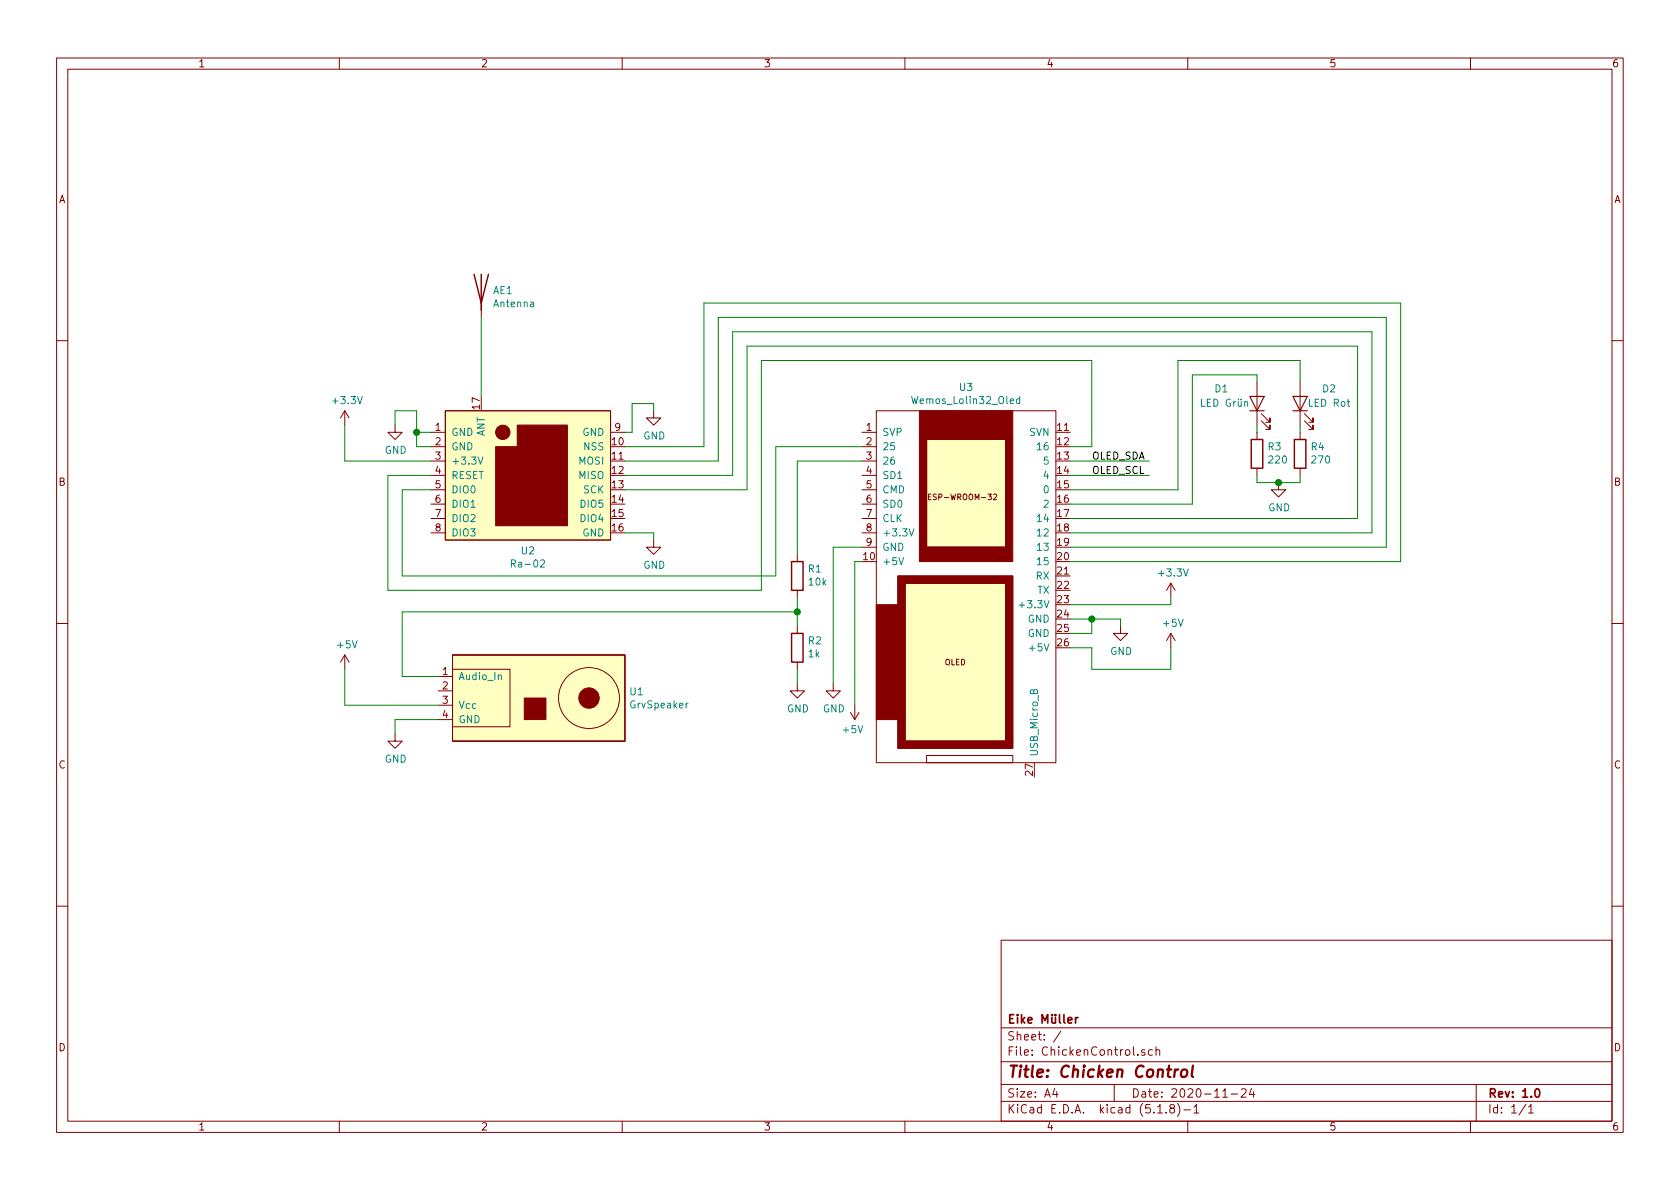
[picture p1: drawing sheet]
<svg xmlns="http://www.w3.org/2000/svg" width="297mm" height="210mm" viewBox="0 0 297 210" stroke-linecap="round" stroke-linejoin="round" font-family="sans-serif">
<g fill="none" stroke="#840000" stroke-width=".18">
<path d="M10 10.3h277v189.9h-277zM12 12.2h273v186.1h-273zM60 10.3v1.9M110 10.3v1.9M160 10.3v1.9M210 10.3v1.9M260 10.3v1.9M85.1 53.6v2.5M10 60.2h2M61 72.6l-.8 1.3M61 72.6v2.6M61 72.6l.7 1.3"/>
<path d="M69.8 75.2v1.2h1.3l-1.3 1.3-1.2-1.3h1.2M76.2 76.4h2.5M76.2 79h2.5M78.7 72.6h29.2v22.9h-29.2zM107.9 76.4h2.6M115.6 72.6v1.3h1.2l-1.2 1.3-1.3-1.3h1.3M152.4 76.4h2.5M152.4 79h2.5M154.9 72.6h31.8v62.3h-31.8zM163.8 77.7h14v19.1h-14zM222.2 67.6v7.6M222.2 76.4v1.3"/>
<path d="M223 74.4l1.5 1.5v-.7v.7h-.7M223 73.1l1.5 1.6v-.8v.8h-.7M229.9 67.6v7.6M229.9 76.4v1.3M230.6 74.4l1.6 1.5v-.7v.7h-.8M230.6 73.1l1.6 1.6v-.8v.8h-.8M285 60.2h2M76.2 81.5h2.5M76.2 84.1h2.5M76.2 86.6h2.5M76.2 89.1h2.5M76.2 91.7h2.5"/>
<path d="M76.2 94.2h2.5M115.6 95.5v1.3h1.2l-1.2 1.2-1.3-1.2h1.3M141 98v1.3M152.4 81.5h2.5M152.4 84.1h2.5M152.4 86.6h2.5M152.4 89.1h2.5M152.4 91.7h2.5M152.4 94.2h2.5M152.4 96.8h2.5M164.2 87.9h.3M164.6 87.4h-.4v1h.4"/>
<path d="M175.7 87.5l.3-.1 .2 .2-.6 .8h.6M222.2 82.8v1.3M226.1 85.3v1.3h1.2l-1.2 1.3-1.3-1.3h1.3M229.9 82.8v1.3M10 110.3h2M61 115.8v2.6M61 115.8l-.8 1.3M61 115.8l.7 1.3M77.5 119.6h2.5M80 115.8h30.5v15.3h-30.5zM80 118.4h10.2v10.1h-10.2zM80 118.4v-2.6h30.5v15.3h-30.5v-2.6"/>
<path d="M141 104.4v1.3M141 110.7v1.3M141 117.1v1.3M158.7 101.8h20.4v30.5h-20.4zM160 103.1h17.8v28h-17.8zM198.1 110.7v1.3h1.3l-1.3 1.3-1.3-1.3h1.3M207 103.1l-.8 1.3M207 103.1v2.6M207 112v2.5M207 103.1l.8 1.3M207 112l-.8 1.3M207 112l.8 1.3"/>
<path d="M285 110.3h2M69.8 129.8v1.3h1.3l-1.3 1.2-1.2-1.2h1.2M77.5 122.2h2.5M77.5 124.7h2.5M77.5 127.2h2.5M141 120.9v1.3h1.2l-1.2 1.2-1.3-1.2h1.3M147.3 120.9v1.3h1.3l-1.3 1.2-1.3-1.2h1.3M150.4 126l.7 1.2M151.1 124.7v2.5M151.9 126l-.8 1.2M163.8 133.6h15.3v1.3h-15.3zM10 160.2h2"/>
<path d="M177 166.3h108v32h-108zM285 160.2h2M60 198.3v1.9M110 198.3v1.9M160 198.3v1.9M177 194.8h108M177 191.8h108M177 187.8h108M177 181.8h108M186.5 192.5l-.4 1h1M186.8 193v1M187.6 182.3l-1.3 2"/>
<path d="M197 191.8v3M201.2 186.5v.1M202.4 185.7a.37 .37 0 0 0-.6 .1l.1 .2 .5 .2 .1 .1-.2 .3-.5-.1M203.8 185.7l-.5-.1-.3 .3 .2 .6h.6M204.4 185.7h.1a.37 .37 0 0 1 .6 .1v.8M204.4 185.1v1.5M204.7 196.8h.8M206.2 196.7v.1M207.1 196l-.3-.3 .2-.3a.48 .48 0 0 1 .6 .1l-.1 .4a.52 .52 0 0 0-.6 .2 .52 .52 0 0 0 .1 .6l.4 .1 .2-.1 .1-.4-.3-.3M208.2 195.1a1.71 1.71 0 0 1 0 2.3M209.3 196.3h1.2M210 198.3v1.9"/>
<path d="M211.1 195.8l.4-.5v1.5M211.1 196.8h.9M216.2 194h.8M217.7 193.5h1.1M219.5 192.7l.2-.2h.3l.3 .2v.3v.2l-.9 .8h.9M221.3 192.5l-.4 1h.9M221.6 193v1M260 198.3v1.9M261 191.8v6.5M269.8 195.2l-1.2 2M270.3 195.8l.4-.5v1.5M270.3 196.8h.8"/>
<circle cx="104.1" cy="123.4" r="5.4"/>
</g>
<path d="M190.2 179.9v1M190.6 179.9l-.4 .3M271.5 192.7l.2-.2a.81 .81 0 0 1 .6 .6 .81 .81 0 0 1-.3 .8l-.1 .1a.79 .79 0 0 1-.4-1.3z" fill="none" stroke="#840000" stroke-width=".3"/>
<path d="M208.3 189.1a.54 .54 0 0 0-.6 .4M209.1 189.2a.54 .54 0 0 1 .8 .3v.6a.56 .56 0 0 1-.6 .4 .56 .56 0 0 1-.5-.4l.1-.6zM210.9 188.4l-.2 1.8 .2 .2" fill="none" stroke="#840000" stroke-width=".41"/>
<path d="M221 70.1h2.5l-1.3 2.5zM221 72.6h2.5M228.6 70.1h2.5l-1.2 2.5zM228.6 72.6h2.5" fill="none" stroke="#840000" stroke-width=".2"/>
<path d="M83.8 48.5l1.3 5.1 1.3-5.1M85.1 48.5v6.4M221.2 77.7h2.1v5.1h-2.1zM228.9 77.7h2v5.1h-2zM140 99.3h2v5.1h-2zM140 112h2v5.1h-2z" fill="none" stroke="#840000" stroke-width=".25"/>
<g fill="#ffffc2" stroke="#ffffc2" stroke-width=".18">
<path d="M80 115.8h30.5v15.3h-30.5z"/>
<path d="M160 103.1h17.8v28h-17.8z"/>
<path d="M163.8 77.7h14v19.1h-14z"/>
<path d="M78.7 72.6h29.2v22.9h-29.2z"/>
</g>
<g fill="#840000" stroke="#840000" stroke-width=".18">
<path d="M92.7 123.4h3.8v3.8h-3.8z"/>
<path d="M154.9 106.9h3.8v20.3h-3.8z"/>
<path d="M158.7 131.1h19.1v1.2h-19.1z"/>
<path d="M158.7 103.1h1.3v28h-1.3z"/>
<path d="M158.7 101.8h20.4v1.3h-20.4z"/>
<path d="M177.8 103.1h1.3v29.2h-1.3z"/>
<path d="M162.6 77.7h1.2v21.6h-1.2z"/>
<path d="M162.6 72.6h16.5v5.1h-16.5z"/>
<path d="M163.8 96.8h14v2.5h-14z"/>
<path d="M177.8 77.7h1.3v21.6h-1.3z"/>
<path d="M87.6 79h3.8v-3.8h8.9v17.8h-12.7z"/>
<circle cx="104.1" cy="123.4" r="1.8"/>
<circle cx="88.9" cy="76.4" r="1.27"/>
</g>
<path d="M180.3 70.6l-.4-.1-.2 .3 .1 .5h.5M180.3 70.1v1.3M84.5 80.8l.5 1.3 .4-1.3M90.4 99.7l.6-.1 .2-.2-.1-.3-.2-.1h-.5v1.3M95.6 99.1l.5-.1 .2 .4-.1 .2-.7 .7h.8M158.9 98.6l.4 1.3 .5-1.3M160.7 93.5l.5 1.3 .4-1.3M88.1 119.5l.2-.2 .3 .1v.8M180.2 107h1M121.7 124.4h-.3l-.1 .2M182.8 122.2l.2-.3 .3 .1 .1 .1v.5h-1.2l.1-.6h.2l.2 .1 .1 .5" fill="none" stroke="#008484" stroke-width=".18"/>
<g fill="none" stroke="#008400" stroke-width=".18">
<path d="M85.1 56.1v14M61 75.2v6.3h15.2M69.8 75.2v-2.6h3.9v6.4h2.5M73.7 76.4h2.5M110.5 79h14v-25.4h123.1v45.7h-58.4M115.6 72.6v-1.2h-3.8v5h-1.3M152.4 79h-15.2v22.8h-66.1v-15.2h5.1M189.2 79h3.8v-15.3h-58.4v40.7h-66v-20.3h7.6M222.2 67.6v-1.3h-11.4v22.8h-21.6M222.2 75.2v1.2M229.9 67.6v-3.9h-21.6v22.9h-19.1M229.9 75.2v1.2"/>
<path d="M110.5 81.5h16.5v-25.4h118.1v40.7h-55.9M110.5 84.1h19v-25.4h113.1v35.5h-53.4M110.5 86.6h21.6v-25.4h107.9v30.5h-50.8M110.5 94.2h5.1v1.3M152.4 81.5h-11.4v16.5M152.4 99.3h-1.3v25.4M152.4 96.8h-5.1v24.1M189.2 81.5h14M189.2 84.1h14M222.2 84.1v1.2h7.7v-1.2M61 118.4v6.3h16.5M141 108.2h-69.9v11.4h6.4"/>
<path d="M141 105.7v5M141 118.4v2.5M189.2 114.5h3.8v3.9h14v-3.9M189.2 109.5h8.9v1.2M193 109.5v2.5h-3.8M207 105.7v1.2h-17.8M77.5 127.2h-7.7v2.6"/>
</g>
<g fill="#008400" stroke="#008400" stroke-width=".25">
<circle cx="193" cy="109.5" r=".51"/>
<circle cx="73.7" cy="76.4" r=".51"/>
<circle cx="141" cy="108.2" r=".51"/>
<circle cx="226.1" cy="85.3" r=".51"/>
</g>
<text font-size="2.8" fill="#840000" x="178" y="190.5">Title: Chicken Control</text>
<g font-size="2.1" fill="#840000">
<text x="178" y="184">Sheet: /</text>
<text x="178" y="181">Eike Müller</text>
<text x="178" y="186.7">File: ChickenControl.sch</text>
<text x="178" y="196.9">KiCad E.D.A. kicad (5.1.8)-1</text>
<text x="178" y="194.1">Size: A4</text>
<text x="200" y="194.1">Date: 2020-11-24</text>
<text x="263" y="194.1">Rev: 1.0</text>
<text x="263" y="196.9">Id: 1/1</text>
</g>
<g font-size="1.8" fill="#840000">
<text x="35" y="11.9">1</text>
<text x="85" y="11.9">2</text>
<text x="135" y="11.9">3</text>
<text x="185" y="11.9">4</text>
<text x="235" y="11.9">5</text>
<text x="285" y="11.9">6</text>
<text x="10.4" y="35.9">A</text>
<text x="285.4" y="35.9">A</text>
<text x="77" y="76.2">1</text>
<text x="84.8" y="72.3" transform="rotate(-90 84.8 72.3)">17</text>
<text x="108.7" y="76.2">9</text>
<text x="153.2" y="76.2">1</text>
<text x="187" y="76.2">11</text>
<text x="77" y="78.7">2</text>
<text x="77" y="81.3">3</text>
<text x="77" y="83.8">4</text>
<text x="108.3" y="78.7">10</text>
<text x="108.3" y="81.3">11</text>
<text x="108.3" y="83.8">12</text>
<text x="153.2" y="78.7">2</text>
<text x="153.2" y="81.3">3</text>
<text x="153.2" y="83.8">4</text>
<text x="187" y="78.7">12</text>
<text x="187" y="81.3">13</text>
<text x="187" y="83.8">14</text>
<text x="10.4" y="85.9">B</text>
<text x="77" y="86.4">5</text>
<text x="77" y="88.9">6</text>
<text x="108.3" y="86.4">13</text>
<text x="108.3" y="88.9">14</text>
<text x="153.2" y="86.4">5</text>
<text x="153.2" y="88.9">6</text>
<text x="187" y="86.4">15</text>
<text x="187" y="88.9">16</text>
<text x="285.4" y="85.9">B</text>
<text x="77" y="91.4">7</text>
<text x="77" y="94">8</text>
<text x="108.3" y="91.4">15</text>
<text x="108.3" y="94">16</text>
<text x="153.2" y="91.4">7</text>
<text x="153.2" y="94">8</text>
<text x="187" y="91.4">17</text>
<text x="187" y="94">18</text>
<text x="152.7" y="99.1">10</text>
<text x="153.2" y="96.5">9</text>
<text x="187" y="96.5">19</text>
<text x="187" y="99.1">20</text>
<text x="187" y="101.6">21</text>
<text x="187" y="104.1">22</text>
<text x="187" y="106.7">23</text>
<text x="187" y="109.2">24</text>
<text x="187" y="111.8">25</text>
<text x="78.3" y="119.4">1</text>
<text x="187" y="114.3">26</text>
<text x="78.3" y="121.9">2</text>
<text x="78.3" y="124.5">3</text>
<text x="78.3" y="127">4</text>
<text x="10.4" y="135.9">C</text>
<text x="182.6" y="137.1" transform="rotate(-90 182.6 137.1)">27</text>
<text x="285.4" y="135.9">C</text>
<text x="10.4" y="185.9">D</text>
<text x="285.4" y="185.9">D</text>
<text x="35" y="199.9">1</text>
<text x="85" y="199.9">2</text>
<text x="135" y="199.9">3</text>
<text x="185" y="199.9">4</text>
<text x="235" y="199.9">5</text>
<text x="285" y="199.9">6</text>
</g>
<g font-size="1.8" fill="#008484">
<text x="87.2" y="52">AE1</text>
<text x="87.4" y="54.3">Antenna</text>
<text x="59" y="71.5">+3.3V</text>
<text x="161.6" y="71.4">Wemos_Lolin32_Oled</text>
<text x="169.7" y="69.1">U3</text>
<text x="212.4" y="71.9">LED Grün</text>
<text x="214.8" y="69.4">D1</text>
<text x="231.5" y="71.9">LED Rot</text>
<text x="233.9" y="69.4">D2</text>
<text x="79.8" y="77.1">GND</text>
<text x="85.7" y="77.3" transform="rotate(-90 85.7 77.3)">ANT</text>
<text x="103" y="77.1">GND</text>
<text x="113.7" y="77.7">GND</text>
<text x="156" y="77.1">SVP</text>
<text x="182" y="77.1">SVN</text>
<text x="68" y="80.3">GND</text>
<text x="79.8" y="79.6">GND</text>
<text x="79.8" y="82.2">+3.3V</text>
<text x="102.4" y="82.2">MOSI</text>
<text x="103.3" y="79.6">NSS</text>
<text x="156" y="79.6">25</text>
<text x="156" y="82.2">26</text>
<text x="183.7" y="79.6">16</text>
<text x="184.7" y="82.2">5</text>
<text x="224.2" y="79.6">R3</text>
<text x="224.4" y="82">220</text>
<text x="231.9" y="79.6">R4</text>
<text x="232.1" y="82">270</text>
<text x="79.8" y="84.7">RESET</text>
<text x="79.8" y="87.2">DIO0</text>
<text x="79.8" y="89.8">DIO1</text>
<text x="102.4" y="84.7">MISO</text>
<text x="102.8" y="89.8">DIO5</text>
<text x="103.2" y="87.2">SCK</text>
<text x="156" y="84.7">SD1</text>
<text x="156" y="87.2">CMD</text>
<text x="156" y="89.8">SD0</text>
<text x="184.7" y="84.7">4</text>
<text x="184.7" y="87.2">0</text>
<text x="184.7" y="89.8">2</text>
<text x="79.8" y="92.3">DIO2</text>
<text x="79.8" y="94.9">DIO3</text>
<text x="102.8" y="92.3">DIO4</text>
<text x="103" y="94.9">GND</text>
<text x="156" y="92.3">CLK</text>
<text x="156" y="94.9">+3.3V</text>
<text x="183.7" y="92.3">14</text>
<text x="183.7" y="94.9">12</text>
<text x="224.2" y="90.4">GND</text>
<text x="90.9" y="100.3">Ra-02</text>
<text x="92.2" y="98">U2</text>
<text x="113.7" y="100.6">GND</text>
<text x="143" y="101.2">R1</text>
<text x="156" y="99.9">+5V</text>
<text x="156" y="97.4">GND</text>
<text x="183.7" y="97.4">13</text>
<text x="183.7" y="99.9">15</text>
<text x="205.1" y="101.9">+3.3V</text>
<text x="143.1" y="103.6">10k</text>
<text x="181" y="107.6">+3.3V</text>
<text x="183.2" y="102.5">RX</text>
<text x="183.4" y="105">TX</text>
<text x="143" y="113.9">R2</text>
<text x="181.7" y="110.1">GND</text>
<text x="181.7" y="112.6">GND</text>
<text x="205.8" y="110.8">+5V</text>
<text x="59.7" y="114.6">+5V</text>
<text x="143" y="116.3">1k</text>
<text x="182.5" y="115.2">+5V</text>
<text x="196.3" y="115.8">GND</text>
<text x="81" y="120.3">Audio_In</text>
<text x="81" y="125.3">Vcc</text>
<text x="111.4" y="123">U1</text>
<text x="111.6" y="125.3">GrvSpeaker</text>
<text x="139.1" y="126">GND</text>
<text x="145.5" y="126">GND</text>
<text x="81" y="127.9">GND</text>
<text x="149.1" y="129.7">+5V</text>
<text x="68" y="134.9">GND</text>
<text x="183.5" y="133.9" transform="rotate(-90 183.5 133.9)">USB_Micro_B</text>
</g>
<g font-size="1.8">
<text x="193" y="83.8">OLED_SCL</text>
<text x="193" y="81.3">OLED_SDA</text>
</g>
<g font-size="1.4" fill="#840000">
<text x="164.8" y="88.4">ESP-WROOM-32</text>
<text x="167" y="117.6">OLED</text>
</g>
</svg>
